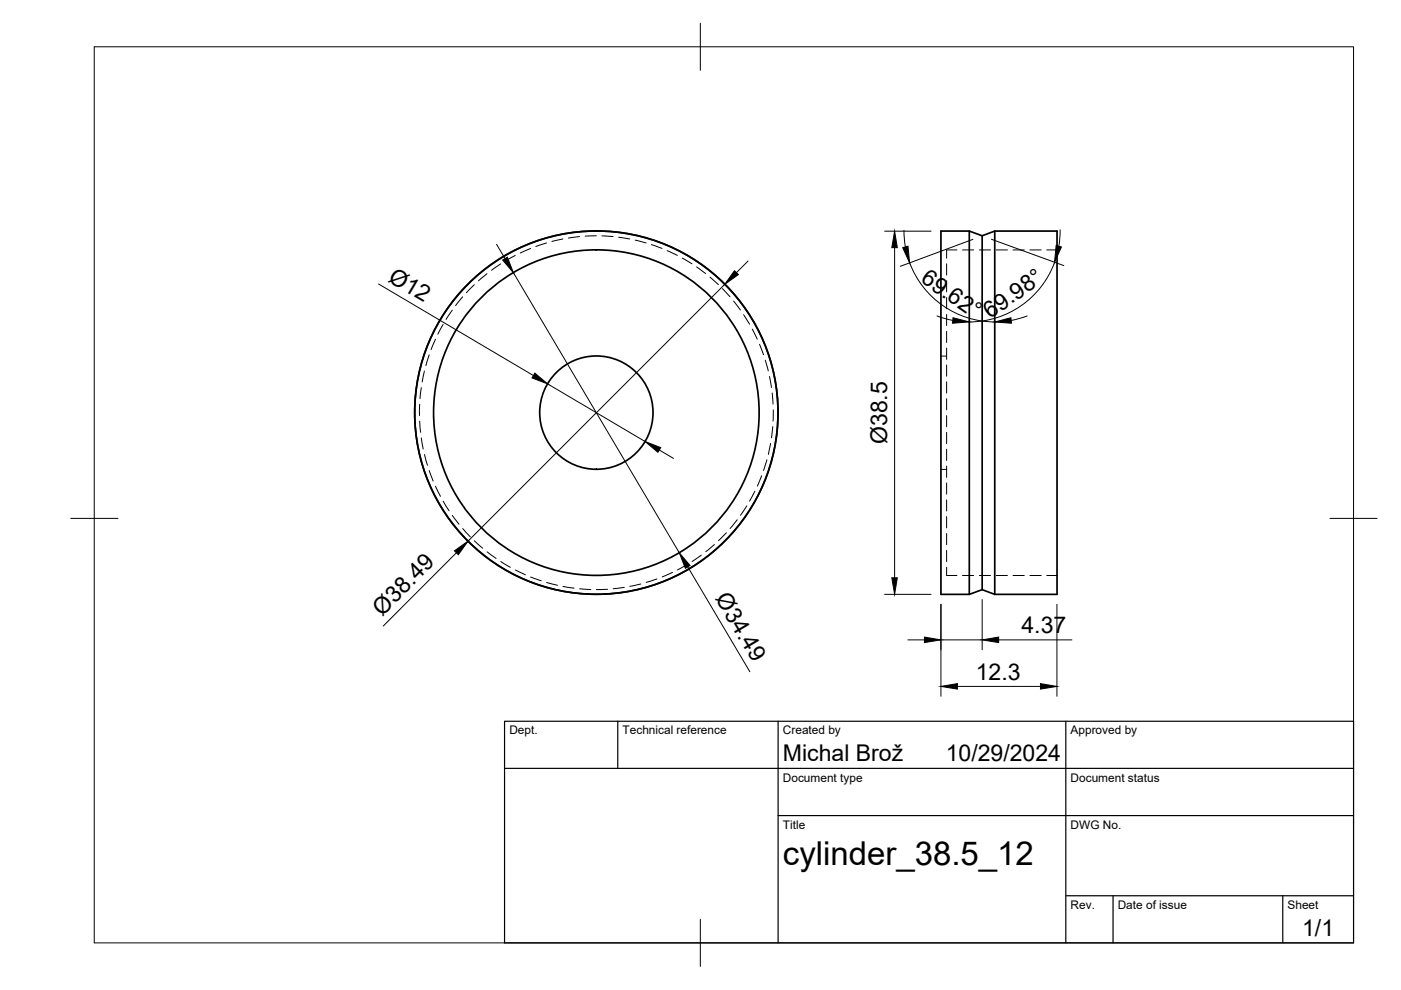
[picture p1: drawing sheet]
<svg xmlns="http://www.w3.org/2000/svg" width="297mm" height="210mm" viewBox="0 0 297 210" stroke-linecap="round" stroke-linejoin="round" font-family="sans-serif">
<!-- layer: Visible -->
<g fill="none" stroke="#000" stroke-width=".36">
<path d="M205.5 49h-6v77h6l2.7-1M205.5 49v77M205.5 49l2.7 1 2.7-1M208.2 50v75M210.9 49v77M210.9 49h13.2v77h-13.2M208.2 125l2.7 1"/>
<circle cx="126.4" cy="87.5" r="38.5"/>
<circle cx="126.4" cy="87.5" r="34.5"/>
<circle cx="126.4" cy="87.5" r="12"/>
</g>
<!-- layer: Hidden -->
<g fill="none" stroke="#000" stroke-width=".21">
<path d="M103.3 58l-1.9 1.6M106.2 56l-2 1.3M109.2 54.2l-2 1.1M112.5 52.7l-2.2 1M115.9 51.5l-2.3 .8M119.3 50.7l-2.3 .5M122.9 50.2l-2.4 .3M126.4 50l-2.3 .1M127.6 50l2.4 .2M131.2 50.3l2.3 .4M134.7 50.9l2.3 .6M138.1 51.9l2.3 .8"/>
<path d="M141.5 53.1l2.1 1.1M144.7 54.7l2 1.2M147.7 56.6l1.9 1.4M150.5 58.8l1.8 1.5M200.7 55.9v2.4M200.7 59.5v2.4M202.9 53h-2.2v1.8M204.1 53h2.3M207.6 53h2.4M211.2 53h2.4M214.8 53h2.4M218.4 53h2.3"/>
<path d="M221.9 53h2.2M90 78.7l-.5 2.3M91 75.2l-.7 2.3M92.3 71.9l-.9 2.2M94 68.8l-1.2 2.1M95.9 65.8l-1.3 1.9M98.1 62.9l-1.5 1.9M100.6 60.4l-1.7 1.7M153.2 61.2l1.6 1.7M155.5 63.8l1.5 1.9M157.6 66.7l1.3 2M159.5 69.8l1 2.1"/>
<path d="M161 73l.9 2.2M162.2 76.4l.7 2.2M163.2 79.8l.4 2.4M199.5 75.5h1.2M200.7 63.1v2.4M200.7 66.7v2.3M200.7 70.2v2.4M200.7 73.8v2.4M200.7 77.4v2.4M89 85.7l-.1 2.4M89 89.3l.2 2.4M89.3 82.2l-.3 2.3"/>
<path d="M89.3 92.9l.4 2.3M90 96.4l.6 2.3M91 99.8l.8 2.2M162.6 97.5l-.7 2.3M163.4 94l-.5 2.3M163.7 83.3l.2 2.4M163.8 90.5l-.2 2.3M163.9 86.9v2.4M199.5 99.5h1.2M200.7 81v2.3M200.7 84.5v2.4M200.7 88.1v2.4"/>
<path d="M200.7 91.7v2.4M200.7 95.2v2.4M200.7 98.8v2.4M92.3 103.1l1.1 2.1M94 106.3l1.2 2M95.9 109.3l1.4 1.9M98.1 112.1l1.6 1.7M100.6 114.7l1.7 1.5M103.3 117l1.9 1.4M106.2 119.1l2 1.2M145.7 119.7l-2.1 1.1M148.7 117.7l-2 1.4"/>
<path d="M151.5 115.5l-1.9 1.5M154 113l-1.7 1.6M156.3 110.2l-1.5 1.8M158.3 107.3l-1.3 2M160.1 104.2l-1.2 2M161.5 100.9l-.9 2.2M200.7 102.4v2.4M200.7 106v2.3M200.7 109.5v2.4M200.7 113.1v2.4M200.7 116.7v2.4M109.3 120.9l2.1 1"/>
<path d="M112.5 122.3l2.2 .8M115.9 123.5l2.3 .6M119.4 124.3l2.3 .4M122.9 124.8l2.4 .2M128.8 124.9l-2.4 .1M132.4 124.5l-2.4 .3M135.9 123.8l-2.4 .5M139.3 122.8l-2.3 .7M142.6 121.4l-2.2 .9M200.7 120.3v1.7h2.2M204.1 122h2.3M207.6 122h2.4"/>
<path d="M211.2 122h2.4M214.8 122h2.4M218.4 122h2.3M221.9 122h2.2"/>
</g>
<!-- layer: BORDER -->
<path d="M20 9.9h267v190h-267zM148.5 4.9v10M15 109.9h10M282 109.9h10M148.5 194.9v10" fill="none" stroke="#000" stroke-width=".21"/>
<!-- layer: TITLEBLOCK -->
<path d="M107 152.9h180v47h-180zM131 152.9v10M165 152.9v47M226 152.9v47M107 162.9h180M165 172.9h122M226 189.9h61M236 189.9v10M272 189.9v10" fill="none" stroke="#000" stroke-width=".25"/>
<!-- layer: FD_Dimensions -->
<g fill="none" stroke="#000" stroke-width=".21">
<path d="M105.3 51.8l1.8 3M108.9 57.8l35.1 59.4M158.6 55.3l-2.5 2.5M187.6 49h9.8M189.7 52.5v70M191.7 48.8l.3 3.5M192.9 55.7a19.3 19.3 0 0 0 18 12.6M206.3 50.8l-15.4 5.7M210.2 50.7l15.4 5.6M223.6 55.6a19.3 19.3 0 0 1-18.1 12.7M224.8 48.7l-.3 3.5M80.3 60.2l32.8 19.4"/>
<path d="M153.6 60.3l-54.4 54.4M198.7 67l3.3 .9M217.8 67l-3.4 .9M116.1 81.4l20.7 12.2M139.8 95.4l3 1.8M96.8 117.2l-15.5 15.5M145.8 120.2l13.2 22.2M187.6 126h9.8M192.5 135.7h3.5M199.5 128.1v19.5M199.5 135.7h8.7M208.2 127.1v10.7"/>
<path d="M211.7 135.7h15.6M224.1 128.1v19.5M203 145.5h17.6"/>
</g>
<g fill="#000" stroke="#000" stroke-width=".21">
<path d="M106.6 55.1l1-.6 1.3 3.3zM155.7 57.4l.8 .8-2.9 2.1zM189.7 49l.5 3.5h-1.1zM191.4 52.5l1.1-.3 .3 3.5zM223.9 52.1l1.1 .3-1.4 3.2zM113.4 79.1l2.7 2.3-3.3-1.3zM202.1 67.4l3.4 .9-3.5 .2zM210.9 68.3l3.4-.9 .1 1.1zM136.8 93.6l3.3 1.3-.6 1zM96.4 116.8l2.8-2.1-2 2.9zM144 117.2l2.3 2.7-1 .6zM189.1 122.5h1.1l-.5 3.5z"/>
<path d="M196 135.1l3.5 .6-3.5 .5zM208.2 135.7l3.5-.6v1.1zM199.5 145.5l3.5-.6v1.2zM220.6 144.9l3.5 .6-3.5 .6z"/>
</g>
<text font-size="7" x="166" y="183.4">cylinder_38.5_12</text>
<g font-size="4.9">
<text x="82.1" y="59.5" transform="rotate(31 82.1 59.5)">Ø12</text>
<text x="195" y="59.6" transform="rotate(35 195 59.6)">69.62°</text>
<text x="210" y="67.6" transform="rotate(-35 210 67.6)">69.98°</text>
<text x="188.1" y="94.2" transform="rotate(-90 188.1 94.2)">Ø38.5</text>
<text x="81" y="130.8" transform="rotate(-45 81 130.8)">Ø38.49</text>
<text x="151.5" y="126.8" transform="rotate(59 151.5 126.8)">Ø34.49</text>
<text x="216.6" y="134.2">4.37</text>
<text x="206.9" y="144.1">12.3</text>
<text x="166" y="161.4">Michal Brož</text>
<text x="200.5" y="161.4">10/29/2024</text>
<text x="276.1" y="198.6">1/1</text>
</g>
<g font-size="2.5">
<text x="108" y="155.7">Dept.</text>
<text x="132" y="155.7">Technical reference</text>
<text x="166" y="155.7">Created by</text>
<text x="227" y="155.7">Approved by</text>
<text x="166" y="165.7">Document type</text>
<text x="227" y="165.7">Document status</text>
<text x="166" y="175.7">Title</text>
<text x="227" y="175.7">DWG No.</text>
<text x="227" y="192.7">Rev.</text>
<text x="237" y="192.7">Date of issue</text>
<text x="273" y="192.7">Sheet</text>
</g>
</svg>
